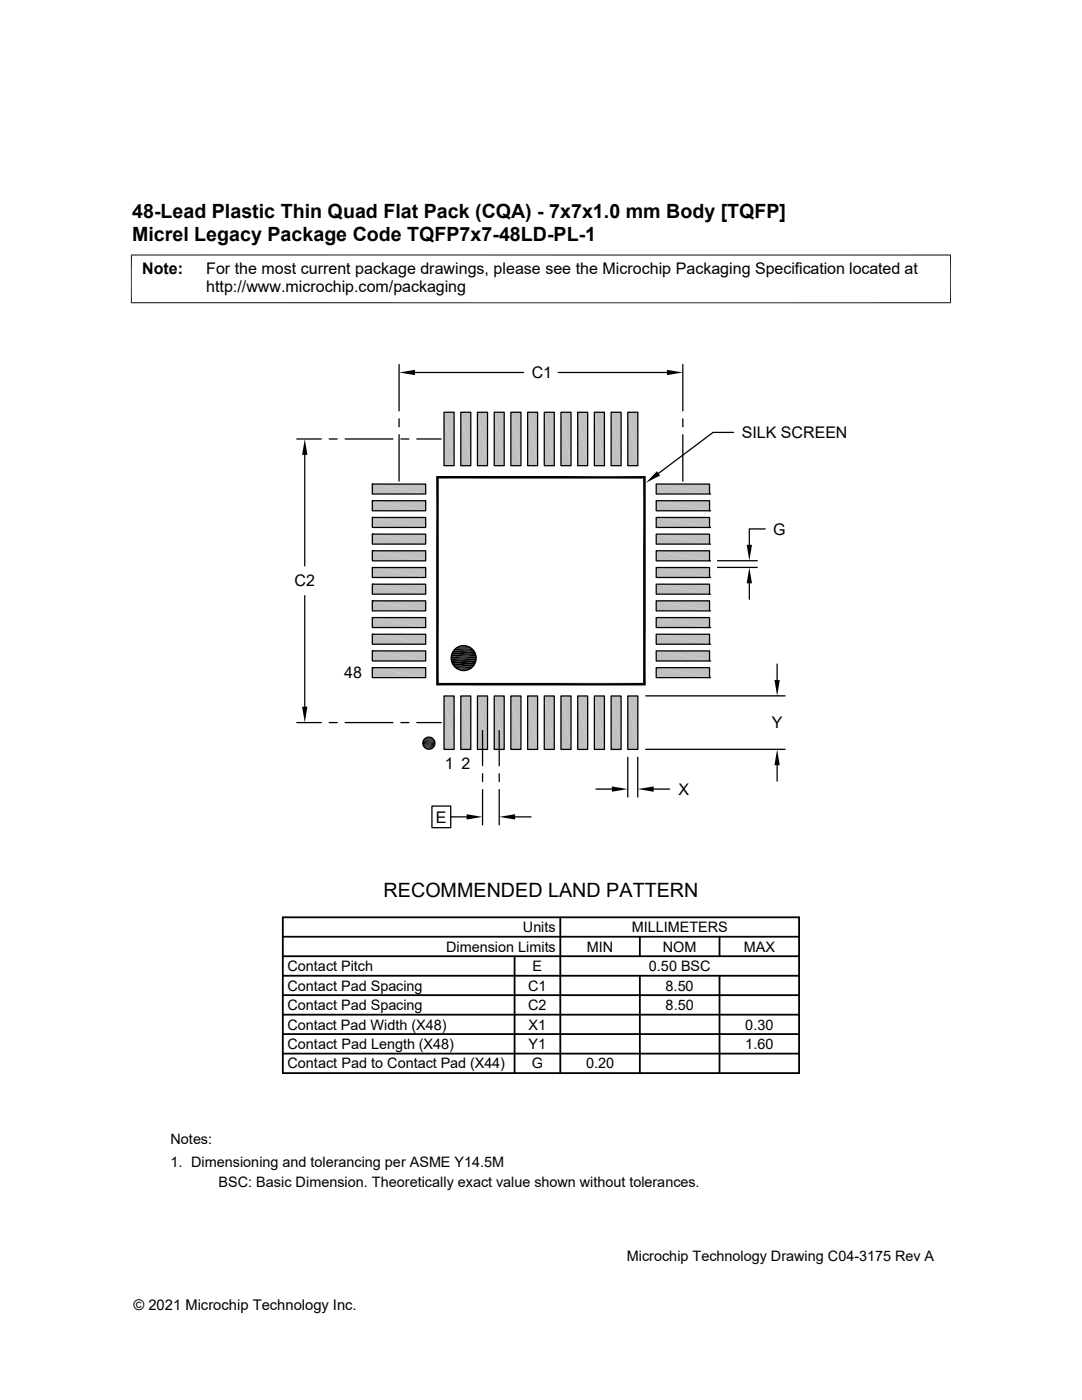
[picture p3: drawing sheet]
<svg xmlns="http://www.w3.org/2000/svg" width="216mm" height="279mm" viewBox="0 0 216 279" stroke-linecap="round" stroke-linejoin="round" font-family="sans-serif">
<g fill="#c0c0c0">
<path d="M125.3 82.3l2 10.6h-2z"/>
<path d="M125.3 82.3h2v10.6z"/>
<path d="M121.9 82.3l2 10.6h-2z"/>
<path d="M121.9 82.3h2v10.6z"/>
<path d="M118.6 82.3l2 10.6h-2z"/>
<path d="M118.6 82.3h2v10.6z"/>
<path d="M115.3 82.3l2 10.6h-2z"/>
<path d="M115.3 82.3h2v10.6z"/>
<path d="M111.9 82.3l2 10.6h-2z"/>
<path d="M111.9 82.3h2v10.6z"/>
<path d="M108.6 82.3l2 10.6h-2z"/>
<path d="M108.6 82.3h2v10.6z"/>
<path d="M105.3 82.3l2 10.6h-2z"/>
<path d="M105.3 82.3h2v10.6z"/>
<path d="M101.9 82.3l2 10.6h-2z"/>
<path d="M101.9 82.3h2v10.6z"/>
<path d="M98.6 82.3l2 10.6h-2z"/>
<path d="M98.6 82.3h2v10.6z"/>
<path d="M95.3 82.3l2 10.6h-2z"/>
<path d="M95.3 82.3h2v10.6z"/>
<path d="M91.9 82.3l2 10.6h-2z"/>
<path d="M91.9 82.3h2v10.6z"/>
<path d="M88.6 82.3l2 10.6h-2z"/>
<path d="M88.6 82.3h2v10.6z"/>
<path d="M130.9 96.6l10.7 2h-10.7z"/>
<path d="M130.9 96.6h10.7v2z"/>
<path d="M74.3 96.6l10.6 2h-10.6z"/>
<path d="M74.3 96.6h10.6v2z"/>
<path d="M130.9 99.9l10.7 2h-10.7z"/>
<path d="M130.9 99.9h10.7v2z"/>
<path d="M74.3 99.9l10.6 2h-10.6z"/>
<path d="M74.3 99.9h10.6v2z"/>
<path d="M130.9 103.3l10.7 2h-10.7z"/>
<path d="M130.9 103.3h10.7v2z"/>
<path d="M74.3 103.3l10.6 2h-10.6z"/>
<path d="M74.3 103.3h10.6v2z"/>
<path d="M130.9 106.6l10.7 2h-10.7z"/>
<path d="M130.9 106.6h10.7v2z"/>
<path d="M74.3 106.6l10.6 2h-10.6z"/>
<path d="M74.3 106.6h10.6v2z"/>
<path d="M130.9 109.9l10.7 2h-10.7z"/>
<path d="M130.9 109.9h10.7v2z"/>
<path d="M74.3 109.9l10.6 2h-10.6z"/>
<path d="M74.3 109.9h10.6v2z"/>
<path d="M130.9 113.3l10.7 2h-10.7z"/>
<path d="M130.9 113.3h10.7v2z"/>
<path d="M74.3 113.3l10.6 2h-10.6z"/>
<path d="M74.3 113.3h10.6v2z"/>
<path d="M130.9 116.6l10.7 2h-10.7z"/>
<path d="M130.9 116.6h10.7v2z"/>
<path d="M74.3 116.6l10.6 2h-10.6z"/>
<path d="M74.3 116.6h10.6v2z"/>
<path d="M130.9 119.9l10.7 2h-10.7z"/>
<path d="M130.9 119.9h10.7v2z"/>
<path d="M74.3 119.9l10.6 2h-10.6z"/>
<path d="M74.3 119.9h10.6v2z"/>
<path d="M130.9 123.3l10.7 1.9h-10.7z"/>
<path d="M130.9 123.3h10.7v1.9z"/>
<path d="M74.3 123.3l10.6 1.9h-10.6z"/>
<path d="M74.3 123.3h10.6v1.9z"/>
<path d="M130.9 126.6l10.7 2h-10.7z"/>
<path d="M130.9 126.6h10.7v2z"/>
<path d="M74.3 126.6l10.6 2h-10.6z"/>
<path d="M74.3 126.6h10.6v2z"/>
<path d="M130.9 129.9l10.7 2h-10.7z"/>
<path d="M130.9 129.9h10.7v2z"/>
<path d="M74.3 129.9l10.6 2h-10.6z"/>
<path d="M74.3 129.9h10.6v2z"/>
<path d="M130.9 133.2l10.7 2h-10.7z"/>
<path d="M130.9 133.2h10.7v2z"/>
<path d="M74.3 133.2l10.6 2h-10.6z"/>
<path d="M74.3 133.2h10.6v2z"/>
<path d="M125.3 138.9l2 10.7h-2z"/>
<path d="M125.3 138.9h2v10.7z"/>
<path d="M121.9 138.9l2 10.7h-2z"/>
<path d="M121.9 138.9h2v10.7z"/>
<path d="M118.6 138.9l2 10.7h-2z"/>
<path d="M118.6 138.9h2v10.7z"/>
<path d="M115.3 138.9l2 10.7h-2z"/>
<path d="M115.3 138.9h2v10.7z"/>
<path d="M111.9 138.9l2 10.7h-2z"/>
<path d="M111.9 138.9h2v10.7z"/>
<path d="M108.6 138.9l2 10.7h-2z"/>
<path d="M108.6 138.9h2v10.7z"/>
<path d="M105.3 138.9l2 10.7h-2z"/>
<path d="M105.3 138.9h2v10.7z"/>
<path d="M101.9 138.9l2 10.7h-2z"/>
<path d="M101.9 138.9h2v10.7z"/>
<path d="M98.6 138.9l2 10.7h-2z"/>
<path d="M98.6 138.9h2v10.7z"/>
<path d="M95.3 138.9l2 10.7h-2z"/>
<path d="M95.3 138.9h2v10.7z"/>
<path d="M91.9 138.9l2 10.7h-2z"/>
<path d="M91.9 138.9h2v10.7z"/>
<path d="M88.6 138.9l2 10.7h-2z"/>
<path d="M88.6 138.9h2v10.7z"/>
</g>
<g fill="none" stroke="#000" stroke-width=".25">
<path d="M79.6 72.7v9.3M82.8 74.3h21.7M111.4 74.3h21.7M136.2 72.7v9.3M59.2 87.6h4.9M60.8 90.8v22.1M65.7 87.6h1.6M68.9 87.6h9.5M74.3 96.6h10.6v2h-10.6zM74.3 96.6h.1M74.3 99.9h10.6v2h-10.6zM74.3 99.9h.1"/>
<path d="M79.6 83.6v1.6M79.6 86.8v9.2M80 87.6h1.6M83.2 87.6h4.8M87.3 95.3h41.3v41.3h-41.3zM87.3 95.3h.1M88.6 82.3h2v10.6h-2zM91.9 82.3h2v10.6h-2zM95.3 82.3h2v10.6h-2zM98.6 82.3h2v10.6h-2zM101.9 82.3h2v10.6h-2zM105.3 82.3h2v10.6h-2z"/>
<path d="M108.6 82.3h2v10.6h-2zM111.9 82.3h2v10.6h-2zM115.3 82.3h2v10.6h-2zM118.6 82.3h2v10.6h-2zM121.9 82.3h2v10.6h-2zM125.3 82.3h2v10.6h-2zM130.9 99.9h10.7v2h-10.7zM130.9 96.6h10.7v2h-10.7zM136.2 83.6v1.6M136.2 86.8v9.2M141.6 98.6h.1M146.4 86.3h-4.1l-10.9 8.2"/>
<path d="M60.8 118.9v22.1M74.3 103.3h10.6v2h-10.6zM74.3 103.3h.1M74.3 106.6h10.6v2h-10.6zM74.3 106.6h.1M74.3 109.9h10.6v2h-10.6zM74.3 109.9h.1M74.3 113.3h10.6v2h-10.6zM74.3 113.3h.1M74.3 116.6h10.6v2h-10.6zM74.3 116.6h.1M74.3 119.9h10.6v2h-10.6z"/>
<path d="M74.3 119.9h.1M130.9 119.9h10.7v2h-10.7zM130.9 116.6h10.7v2h-10.7zM130.9 113.3h10.7v2h-10.7zM130.9 109.9h10.7v2h-10.7zM130.9 106.6h10.7v2h-10.7zM130.9 103.3h10.7v2h-10.7zM141.6 118.6h.1M141.6 115.3h.1M141.6 111.9h.1M141.6 108.6h.1M141.6 105.3h.1"/>
<path d="M141.6 101.9h.1M143.2 113.2h7.9M143.2 111.9h7.9M149.5 116.4v3.2M152.7 105.6h-3.2v3.1M74.3 123.3h10.6v1.9h-10.6zM74.3 123.3h.1M74.3 126.6h10.6v2h-10.6zM74.3 126.6h.1M74.3 129.9h10.6v2h-10.6zM74.3 129.9h.1M74.3 133.2h10.6v2h-10.6z"/>
<path d="M74.3 133.2h.1M88.6 138.9h2v10.7h-2zM90.8 129.3h3.4M91.9 138.9h2v10.7h-2zM95.3 138.9h2v10.7h-2zM98.6 138.9h2v10.7h-2zM101.9 138.9h2v10.7h-2zM105.3 138.9h2v10.7h-2zM108.6 138.9h2v10.7h-2zM111.9 138.9h2v10.7h-2zM115.3 138.9h2v10.7h-2zM118.6 138.9h2v10.7h-2z"/>
<path d="M121.9 138.9h2v10.7h-2zM125.3 138.9h2v10.7h-2zM128.8 138.9h27.9M130.9 133.2h10.7v2h-10.7zM130.9 129.9h10.7v2h-10.7zM130.9 126.6h10.7v2h-10.7zM130.9 123.3h10.7v1.9h-10.7zM141.6 135.2h.1M141.6 131.9h.1M141.6 128.6h.1M141.6 125.2h.1M141.6 121.9h.1"/>
<path d="M155.1 132.5v3.2M59.2 144.2h4.9M65.7 144.2h1.6M68.9 144.2h9.5M80 144.2h1.6M83.2 144.2h4.8M96.3 145.8v7M96.3 154.4v1.6M96.3 157.6v7M99.6 145.8v7M99.6 154.4v1.6M99.6 157.6v7"/>
<path d="M118.9 157.5h3.2M125.3 151.1v8M127.3 151.1v8M128.8 149.5h27.9M130.4 157.5h3.2M155.1 152.7v3.2M86.2 160.9h3.7v4.3h-3.7zM89.9 163h3.2M102.8 163h3.2"/>
<circle cx="92.5" cy="131.3" r="2.49"/>
<circle cx="85.6" cy="148.3" r="1.21"/>
</g>
<g fill="none" stroke="#000" stroke-width=".36">
<path d="M90.3 130h4.4M90.4 132.9h4.2M56.4 186.9h103M56.4 183.1h103v31.1h-103zM56.4 190.8h103M56.4 194.7h103M56.4 198.6h103M102.7 190.8v23.4M111.8 183.1v31.1M127.7 186.9v3.9M127.7 194.7v19.5M143.6 186.9v3.9"/>
<path d="M143.6 194.7v19.5M56.4 202.5h103M56.4 206.4h103M56.4 210.3h103"/>
</g>
<path d="M26.1 50.9h163.7M26.2 50.8v9.7M189.7 50.8v9.7M26.1 60.4h163.7M91.4 133.7h2.2M84.5 147.7h2.2M84.5 149h2.1" fill="none" stroke="#000" stroke-width=".2"/>
<g fill="#000">
<path d="M79.6 74.3l3.2-.5v1.1zM133.1 73.8l3.1 .5-3.1 .6zM60.8 87.6l.5 3.2h-1zM87 95l.5 41.3-.5 .5zM87 95l.5 .5v40.8zM87.5 95.5l41.3-.5-.5 .5zM87 95h41.8l-41.3 .5zM131.1 94l.6 .9-2.8 1.5zM149.5 113.2l.6 3.2h-1.1zM149 108.7h1.1l-.6 3.2zM87 136.8l41.3-.5 .5 .5zM87 136.8l.5-.5h40.8z"/>
<path d="M91.4 133.6l1.8 .2h-1.4zM91.8 133.8h.9zM91.8 133.8h1.4zM91.6 129l.5-.1 1.3 .1zM92.1 128.9l1.3 .1zM92.1 128.9h.9zM128.3 95.5l.5 41.3-.5-.5zM128.8 95v41.8l-.5-41.3zM154.5 135.7h1.1l-.5 3.2zM60.3 141h1l-.5 3.2zM84.5 148.9l2 .2h-1.8zM84.7 149.1l1.6 .2h-1.5z"/>
<path d="M84.7 149.1h1.8l-.2 .2zM84.8 147.4l1.8 .2h-2zM84.8 147.4h1.6l.2 .2zM84.8 149.3l1.3 .1h-1.1zM84.8 149.3h1.5l-.2 .1zM84.8 147.4l.1-.1 1.5 .1zM84.9 147.3h1.3l.2 .1zM85 149.4l.9 .1zM85 149.4h1.1zM84.9 147.3l.2-.1 1.1 .1zM85.1 147.2l1.1 .1zM85.2 149.5h.5z"/>
<path d="M85.2 149.5h.7zM85.1 147.2h.9zM85.3 147.1l.7 .1zM85.3 147.1h.5zM122.1 157l3.2 .5-3.2 .5zM127.3 157.5l3.1-.5v1zM155.1 149.5l.5 3.2h-1.1zM93.1 162.5l3.2 .5-3.2 .6zM99.6 163l3.2-.5v1.1z"/>
</g>
<path d="M91 133.5h3M84.4 148.2h2.4M84.4 148.4h2.4M84.4 147.9h2.4" fill="none" stroke="#000" stroke-width=".23"/>
<path d="M91.2 129.1h2.6M84.4 148.6h2.4M84.4 148.8h2.3" fill="none" stroke="#000" stroke-width=".21"/>
<path d="M90.6 129.6h3.9" fill="none" stroke="#000" stroke-width=".34"/>
<path d="M90.1 132.1h4.9M90.1 130.3h4.8" fill="none" stroke="#000" stroke-width=".42"/>
<path d="M90 131.2h5M90 131.7h5M90 130.8h5" fill="none" stroke="#000" stroke-width=".44"/>
<path d="M90.2 132.5h4.6" fill="none" stroke="#000" stroke-width=".4"/>
<path d="M90.7 133.2h3.6" fill="none" stroke="#000" stroke-width=".3"/>
<g font-size="3.9">
<text x="26.4" y="43.5">48-Lead Plastic Thin Quad Flat Pack (CQA) - 7x7x1.0 mm Body [TQFP]</text>
<text x="26.4" y="48.1">Micrel Legacy Package Code TQFP7x7-48LD-PL-1</text>
<text x="76.5" y="178.9">RECOMMENDED LAND PATTERN</text>
</g>
<g font-size="3.2">
<text x="28.4" y="54.7">Note:</text>
<text x="41.1" y="58.3">http://www.microchip.com/packaging</text>
<text x="41.1" y="54.7">For the most current package drawings, please see the Microchip Packaging Specification located at</text>
<text x="106.1" y="75.5">C1</text>
<text x="148" y="87.4">SILK SCREEN</text>
<text x="154.3" y="106.7">G</text>
<text x="58.8" y="117">C2</text>
<text x="68.7" y="135.4">48</text>
<text x="154" y="145.4">Y</text>
<text x="88.7" y="153.4">1 2</text>
<text x="135.4" y="158.6">X</text>
<text x="87" y="164.2">E</text>
</g>
<g font-size="2.9">
<text x="89" y="189.9">Dimension Limits</text>
<text x="104.3" y="186">Units</text>
<text x="117.1" y="189.9">MIN</text>
<text x="126" y="186">MILLIMETERS</text>
<text x="132.3" y="189.9">NOM</text>
<text x="148.4" y="189.9">MAX</text>
<text x="57.3" y="193.8">Contact Pitch</text>
<text x="57.3" y="197.7">Contact Pad Spacing</text>
<text x="105.4" y="197.7">C1</text>
<text x="106.3" y="193.8">E</text>
<text x="129.5" y="193.8">0.50 BSC</text>
<text x="132.8" y="197.7">8.50</text>
<text x="57.3" y="201.6">Contact Pad Spacing</text>
<text x="105.4" y="201.6">C2</text>
<text x="132.8" y="201.6">8.50</text>
<text x="57.3" y="209.4">Contact Pad Length (X48)</text>
<text x="57.3" y="205.5">Contact Pad Width (X48)</text>
<text x="105.5" y="209.4">Y1</text>
<text x="105.5" y="205.5">X1</text>
<text x="148.7" y="209.4">1.60</text>
<text x="148.7" y="205.5">0.30</text>
<text x="57.3" y="213.2">Contact Pad to Contact Pad (X44)</text>
<text x="106.1" y="213.2">G</text>
<text x="116.9" y="213.2">0.20</text>
<text x="34" y="228.3">Notes:</text>
<text x="34" y="232.9">1. Dimensioning and tolerancing per ASME Y14.5M</text>
<text x="43.6" y="237">BSC: Basic Dimension. Theoretically exact value shown without tolerances.</text>
<text x="125.1" y="251.7">Microchip Technology Drawing C04-3175 Rev A</text>
<text x="26.6" y="261.3">© 2021 Microchip Technology Inc.</text>
</g>
</svg>
